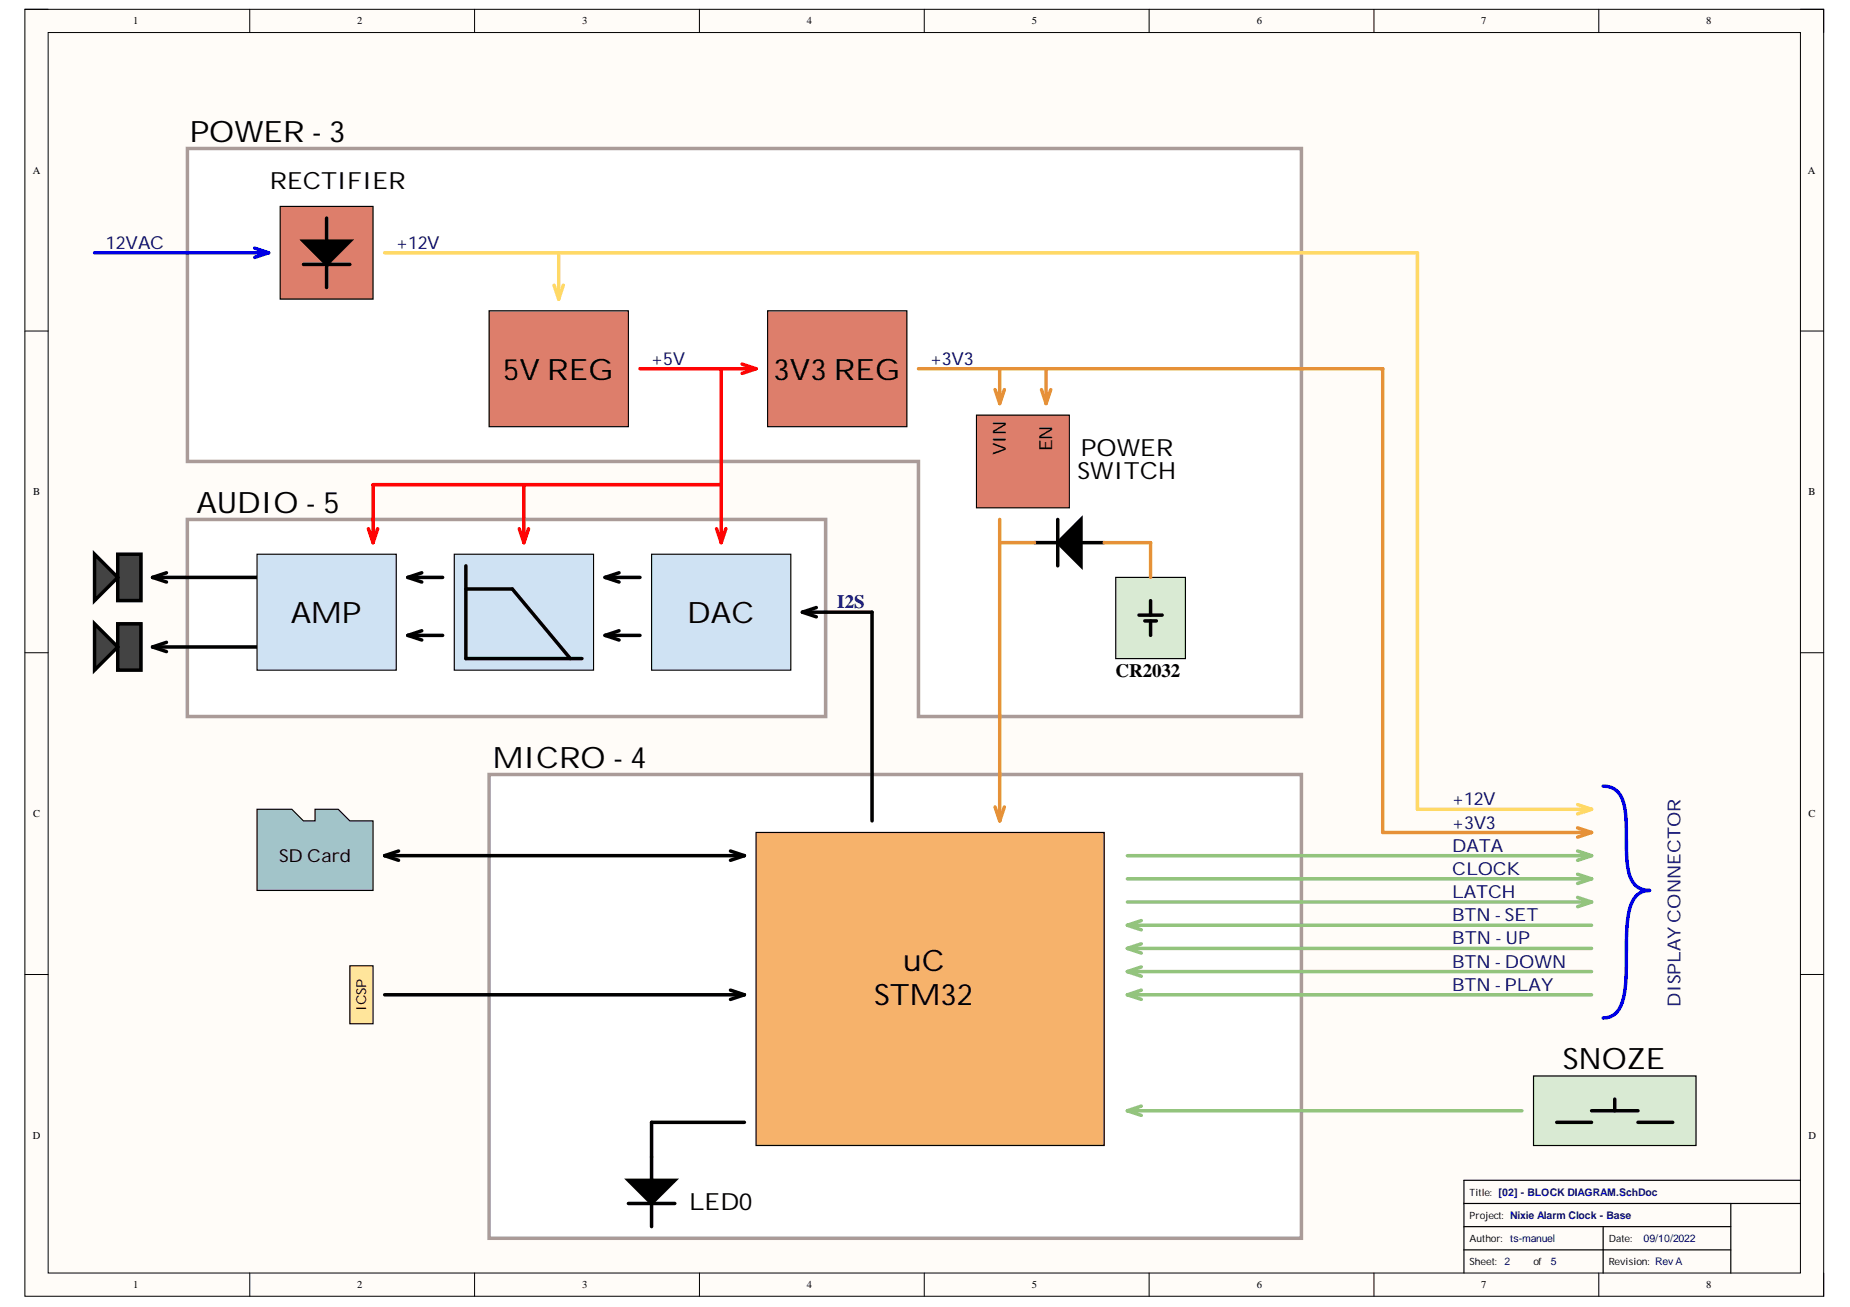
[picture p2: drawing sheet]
<svg xmlns="http://www.w3.org/2000/svg" width="297mm" height="210mm" viewBox="0 0 297 210" stroke-linecap="round" stroke-linejoin="round" font-family="sans-serif">
<path d="M4 1.5h288.8v206.7h-288.8z" fill-rule="evenodd" fill="#fffcf8"/>
<path d="M4 1.5h288.8v206.7h-288.8z" fill="none" stroke="#000" stroke-width=".16"/>
<path d="M7.7 5.2h281.4v199.2h-281.4z" fill-rule="evenodd" fill="#fffcf8"/>
<g fill="none" stroke="#000" stroke-width=".16">
<path d="M4 1.5h3.7M7.7 5.2h281.4v199.2h-281.4zM40.1 1.5v3.7M76.2 1.5v3.7M112.3 1.5v3.7M148.4 1.5v3.7M184.5 1.5v3.7M220.6 1.5v3.7M256.7 1.5v3.7M289.1 1.5h3.7v3.7M4 53.2h3.7M289.1 53.2h3.7"/>
<path d="M4 104.8h3.7M289.1 104.8h3.7M4 156.5h3.7M289.1 156.5h3.7M40.1 204.4v3.8M76.2 204.4v3.8M112.3 204.4v3.8M148.4 204.4v3.8M184.5 204.4v3.8M220.6 204.4v3.8M256.7 204.4v3.8M292.8 204.4v3.8"/>
</g>
<path d="M235 193.3h54.1M235 197h42.9M257.4 197v7.4M277.9 193.3v11.1M289.1 189.6h-54.1v14.8M235 200.7h42.9" fill="none" stroke="#000" stroke-width=".19"/>
<path d="M78.5 124.4h130.5v74.5h-130.5z" fill-rule="evenodd" fill="#fff"/>
<path d="M78.5 124.4h130.5v74.5h-130.5z" fill="none" stroke="#aa9b98" stroke-width=".56"/>
<path d="M30.1 23.8h178.9v91.3h-61.5v-41h-117.4z" fill-rule="evenodd" fill="#fff"/>
<path d="M30.1 23.8h178.9v91.3h-61.5v-41h-117.4z" fill="none" stroke="#aa9b98" stroke-width=".56"/>
<path d="M30.1 83.4h102.5v31.7h-102.5z" fill-rule="evenodd" fill="#fff"/>
<path d="M30.1 83.4h102.5v31.7h-102.5z" fill="none" stroke="#aa9b98" stroke-width=".56"/>
<path d="M121.4 133.7h55.9v50.3h-55.9z" fill-rule="evenodd" fill="#f6b26b"/>
<path d="M121.4 133.7h55.9v50.3h-55.9z" fill="none" stroke="#000" stroke-width=".19"/>
<path d="M24.5 92.7h16.8M24.5 92.7l2.2 .8M26.7 92l-2.2 .7M24.5 103.9h16.8M24.5 103.9l2.2 .7M26.7 103.2l-2.2 .7M61.8 137.4h57.7M61.8 137.4l2.2 .8M64 136.7l-2.2 .7M117.3 136.7l2.2 .7M119.5 137.4l-2.2 .8" fill="none" stroke="#000" stroke-width=".56"/>
<path d="M41.3 130h5.6l1.8 1.8h1.9v-1.8h3.7l1.9 1.8h3.7v11.2h-18.6z" fill-rule="evenodd" fill="#a2c4c9"/>
<path d="M41.3 130h5.6l1.8 1.8h1.9v-1.8h3.7l1.9 1.8h3.7v11.2h-18.6z" fill="none" stroke="#000" stroke-width=".19"/>
<g fill="none" stroke="#93c47d" stroke-width=".56">
<path d="M181 137.4h74.5M253.3 136.7l2.2 .7M255.5 137.4l-2.2 .8M181 141.1h74.5M181 144.9h74.5M181 156h74.5M181 156l2.2 .8M181 152.3h74.5M181 152.3l2.2 .8M181 148.6h74.5M181 148.6l2.2 .7M181 159.8h74.5"/>
<path d="M181 159.8l2.2 .7M183.2 155.3l-2.2 .7M183.2 151.6l-2.2 .7M183.2 147.8l-2.2 .8M183.2 159l-2.2 .8M253.3 140.4l2.2 .7M253.3 144.1l2.2 .8M255.5 141.1l-2.2 .8M255.5 144.9l-2.2 .7"/>
</g>
<path d="M257.4 126.3a3.2 3.2 0 0 1 3.3 2.6 30.5 30.5 0 0 1 .4 7.3 11.8 11.8 0 0 0 .9 5.3 2.98 2.98 0 0 0 2.9 1.5 3.1 3.1 0 0 0-3.1 2.5 31.8 31.8 0 0 0-.7 8.7 20.2 20.2 0 0 1-.9 7.4 2.93 2.93 0 0 1-2.8 1.9" fill="none" stroke="#00f" stroke-width=".56"/>
<path d="M104.6 89h22.4v18.6h-22.4z" fill-rule="evenodd" fill="#cfe2f3"/>
<path d="M104.6 89h22.4v18.6h-22.4z" fill="none" stroke="#000" stroke-width=".19"/>
<path d="M128.8 98.3h11.2v33.5M128.8 98.3l2.3 .8M131.1 97.6l-2.3 .7" fill="none" stroke="#000" stroke-width=".56"/>
<path d="M40.9 39.9l2.2 .7M15.2 40.6h27.9M43.1 40.6l-2.2 .7" fill="none" stroke="#00f" stroke-width=".56"/>
<path d="M45 33.2h14.9v14.8h-14.9z" fill-rule="evenodd" fill="#dd7e6b"/>
<path d="M45 33.2h14.9v14.8h-14.9z" fill="none" stroke="#000" stroke-width=".19"/>
<path d="M123.3 49.9h22.3v18.6h-22.3z" fill-rule="evenodd" fill="#dd7e6b"/>
<path d="M123.3 49.9h22.3v18.6h-22.3z" fill="none" stroke="#000" stroke-width=".19"/>
<path d="M61.8 40.6h165.8v89.4h27.9M253.3 129.2l2.2 .8M255.5 130l-2.2 .7" fill="none" stroke="#ffd966" stroke-width=".56"/>
<path d="M147.5 59.2h74.5v74.5h33.5M253.3 133l2.2 .7M255.5 133.7l-2.2 .7" fill="none" stroke="#e69138" stroke-width=".56"/>
<path d="M246.2 172.8h26.1v11.2h-26.1z" fill-rule="evenodd" fill="#d9ead3"/>
<path d="M246.2 172.8h26.1v11.2h-26.1z" fill="none" stroke="#000" stroke-width=".19"/>
<path d="M78.5 49.9h22.4v18.6h-22.4z" fill-rule="evenodd" fill="#dd7e6b"/>
<path d="M78.5 49.9h22.4v18.6h-22.4z" fill="none" stroke="#000" stroke-width=".19"/>
<path d="M102.8 59.2h18.6M119.1 58.5l2.3 .7M121.4 59.2l-2.3 .8" fill="none" stroke="#f00" stroke-width=".56"/>
<path d="M48.7 38.7h7.5l-3.8 3.8zM52.4 35v3.7M48.7 42.5h7.5M52.4 42.5v3.7" fill="none" stroke="#000" stroke-width=".56"/>
<path d="M48.7 38.7h7.5l-3.8 3.8z" fill="#000"/>
<path d="M41.3 89h22.3v18.6h-22.3z" fill-rule="evenodd" fill="#cfe2f3"/>
<path d="M41.3 89h22.3v18.6h-22.3z" fill="none" stroke="#000" stroke-width=".19"/>
<path d="M72.9 89h22.4v18.6h-22.4z" fill-rule="evenodd" fill="#cfe2f3"/>
<path d="M72.9 89h22.4v18.6h-22.4z" fill="none" stroke="#000" stroke-width=".19"/>
<g fill="none" stroke="#000" stroke-width=".56">
<path d="M65.5 92.7h5.6M65.5 92.7l2.2 .8M67.7 92l-2.2 .7M74.8 90.9v14.9h18.6M74.8 94.6h7.5l9.3 11.2M97.2 92.7h5.6M97.2 92.7l2.2 .8M99.4 92l-2.2 .7M65.5 102h5.6M65.5 102l2.2 .8M67.7 101.3l-2.2 .7M97.2 102h5.6"/>
<path d="M97.2 102l2.2 .8M99.4 101.3l-2.2 .7"/>
</g>
<path d="M89 45.8l.7 2.2M89.7 40.6v7.4M90.5 45.8l-.8 2.2" fill="none" stroke="#ffd966" stroke-width=".56"/>
<path d="M115.8 59.2v27.9M115.8 77.8h-55.9v9.3M59.2 84.9l.7 2.2M60.6 84.9l-.7 2.2M115 84.9l.8 2.2M116.5 84.9l-.7 2.2" fill="none" stroke="#f00" stroke-width=".56"/>
<path d="M18.9 89h3.7v7.5h-3.7z" fill-rule="evenodd" fill="#434343"/>
<path d="M18.9 89h3.7v7.5h-3.7z" fill="none" stroke="#000" stroke-width=".56"/>
<path d="M15.2 89l3.7 3.7-3.7 3.8z" fill="#434343"/>
<path d="M15.2 89l3.7 3.7-3.7 3.8z" fill="none" stroke="#000" stroke-width=".56"/>
<path d="M18.9 100.2h3.7v7.4h-3.7z" fill-rule="evenodd" fill="#434343"/>
<path d="M18.9 100.2h3.7v7.4h-3.7z" fill="none" stroke="#000" stroke-width=".56"/>
<path d="M15.2 100.2l3.7 3.7-3.7 3.7z" fill="#434343"/>
<path d="M15.2 100.2l3.7 3.7-3.7 3.7z" fill="none" stroke="#000" stroke-width=".56"/>
<path d="M160.5 83.4v48.4M159.8 129.6l.7 2.2M161.3 129.6l-.8 2.2" fill="none" stroke="#e69138" stroke-width=".56"/>
<path d="M179.1 92.7h11.2v13.1h-11.2z" fill-rule="evenodd" fill="#d9ead3"/>
<path d="M179.1 92.7h11.2v13.1h-11.2z" fill="none" stroke="#000" stroke-width=".19"/>
<path d="M166.1 87.1h3.7M169.8 83.4v7.5M173.6 83.4v7.5l-3.8-3.7zM173.6 87.2h3.7M182.9 98.8h3.7M183.8 99.7h1.9M184.7 96.5v2.3M184.7 99.7v2.3" fill="none" stroke="#000" stroke-width=".56"/>
<path d="M173.6 83.4v7.5l-3.8-3.7z" fill="#000"/>
<path d="M160.5 87.1h5.6M177.3 87.2h7.4v5.5" fill="none" stroke="#e69138" stroke-width=".56"/>
<path d="M156.8 66.7h14.9v14.9h-14.9z" fill-rule="evenodd" fill="#dd7e6b"/>
<path d="M156.8 66.7h14.9v14.9h-14.9z" fill="none" stroke="#000" stroke-width=".19"/>
<path d="M160.5 59.2v5.6M168 59.2v5.6M159.8 62.6l.7 2.2M161.3 62.6l-.8 2.2M167.2 62.6l.8 2.2M168.7 62.6l-.7 2.2" fill="none" stroke="#e69138" stroke-width=".56"/>
<path d="M255.5 178.4h7.5M259.3 176.5v1.9M249.9 180.2h5.6M263 180.2h5.6" fill="none" stroke="#000" stroke-width=".56"/>
<path d="M181 178.4h63.4M181 178.4l2.2 .7M183.2 177.6l-2.2 .8" fill="none" stroke="#93c47d" stroke-width=".56"/>
<path d="M56.2 155.1h3.7v9.3h-3.7z" fill-rule="evenodd" fill="#ffe599"/>
<path d="M56.2 155.1h3.7v9.3h-3.7z" fill="none" stroke="#000" stroke-width=".19"/>
<path d="M61.8 159.8h57.7M117.3 159l2.2 .8M119.5 159.8l-2.2 .7M100.9 189.6h7.4l-3.7 3.7zM100.9 193.3h7.4M104.6 193.3v3.7M119.5 180.2h-14.9v9.4" fill="none" stroke="#000" stroke-width=".56"/>
<path d="M100.9 189.6h7.4l-3.7 3.7z" fill="#000"/>
<path d="M84.1 77.8v9.3M83.4 84.9l.7 2.2M84.9 84.9l-.8 2.2" fill="none" stroke="#f00" stroke-width=".56"/>
<g font-size="4.7">
<text x="30.5" y="22.7">POWER - 3</text>
<text x="80.8" y="61">5V REG</text>
<text x="124.2" y="61">3V3 REG</text>
<text x="31.6" y="82.3">AUDIO - 5</text>
<text x="46.7" y="100">AMP</text>
<text x="110.3" y="100">DAC</text>
<text x="79.1" y="123.3">MICRO - 4</text>
<text x="145" y="155.9">uC</text>
<text x="140.4" y="161.5">STM32</text>
<text x="250.9" y="171.7">SNOZE</text>
</g>
<g font-size="3.8">
<text x="43.3" y="30.4">RECTIFIER</text>
<text x="173" y="76.9">SWITCH</text>
<text x="173.5" y="73.2">POWER</text>
<text x="110.7" y="194.3">LED0</text>
</g>
<text font-size="3" fill="#000080" x="134.4" y="97.6">I2S</text>
<text font-size="3" x="179.1" y="108.8">CR2032</text>
<g font-size="2.9" fill="#000080">
<text x="17" y="40">12VAC</text>
<text x="63.6" y="40">+12V</text>
<text x="104.6" y="58.6">+5V</text>
<text x="149.3" y="58.6">+3V3</text>
<text x="233.2" y="129.4">+12V</text>
<text x="233.2" y="133.1">+3V3</text>
<text x="233.2" y="136.8">DATA</text>
<text x="233.2" y="140.5">CLOCK</text>
<text x="233.2" y="144.2">LATCH</text>
<text x="233.2" y="148">BTN - SET</text>
<text x="233.2" y="151.7">BTN - UP</text>
<text x="233.2" y="155.4">BTN - DOWN</text>
<text x="233.2" y="159.1">BTN - PLAY</text>
<text x="269.8" y="161.6" transform="rotate(-90 269.8 161.6)">DISPLAYCONNECTOR</text>
</g>
<g font-size="2.9">
<text x="161.5" y="73.1" transform="rotate(-90 161.5 73.1)">VIN</text>
<text x="169" y="72.5" transform="rotate(-90 169 72.5)">EN</text>
<text x="44.8" y="138.5">SD Card</text>
</g>
<text font-size="2.2" fill="#080d02" x="58.8" y="162.4" transform="rotate(-90 58.8 162.4)">ICSP</text>
<g font-size="1.7">
<text x="21.4" y="3.9">1</text>
<text x="57.4" y="3.9">2</text>
<text x="93.5" y="3.9">3</text>
<text x="129.5" y="3.9">4</text>
<text x="165.7" y="3.9">5</text>
<text x="201.8" y="3.9">6</text>
<text x="237.8" y="3.9">7</text>
<text x="274" y="3.9">8</text>
<text x="5.2" y="27.9">A</text>
<text x="290.3" y="27.9">A</text>
<text x="5.3" y="79.6">B</text>
<text x="290.4" y="79.6">B</text>
<text x="5.3" y="131.2">C</text>
<text x="290.4" y="131.2">C</text>
<text x="5.2" y="182.9">D</text>
<text x="290.4" y="182.9">D</text>
<text x="21.4" y="206.9">1</text>
<text x="57.4" y="206.9">2</text>
<text x="93.5" y="206.9">3</text>
<text x="129.5" y="206.9">4</text>
<text x="165.7" y="206.9">5</text>
<text x="201.8" y="206.9">6</text>
<text x="237.8" y="206.9">7</text>
<text x="274" y="206.9">8</text>
</g>
<g font-size="1.7" fill="#00a">
<text x="249" y="203.2">5</text>
<text x="263.9" y="199.4">09/10/2022</text>
</g>
<g font-size="1.6">
<text x="236" y="192">Title: [02] - BLOCK DIAGRAM.SchDoc</text>
<text x="236" y="195.7">Project: Nixie Alarm Clock - Base</text>
<text x="236" y="203.2">Sheet: 2</text>
<text x="236" y="199.4">Author: ts-manuel</text>
<text x="246.2" y="203.2">of</text>
<text x="258.3" y="203.2">Revision: Rev A</text>
<text x="258.3" y="199.4">Date:</text>
</g>
</svg>
